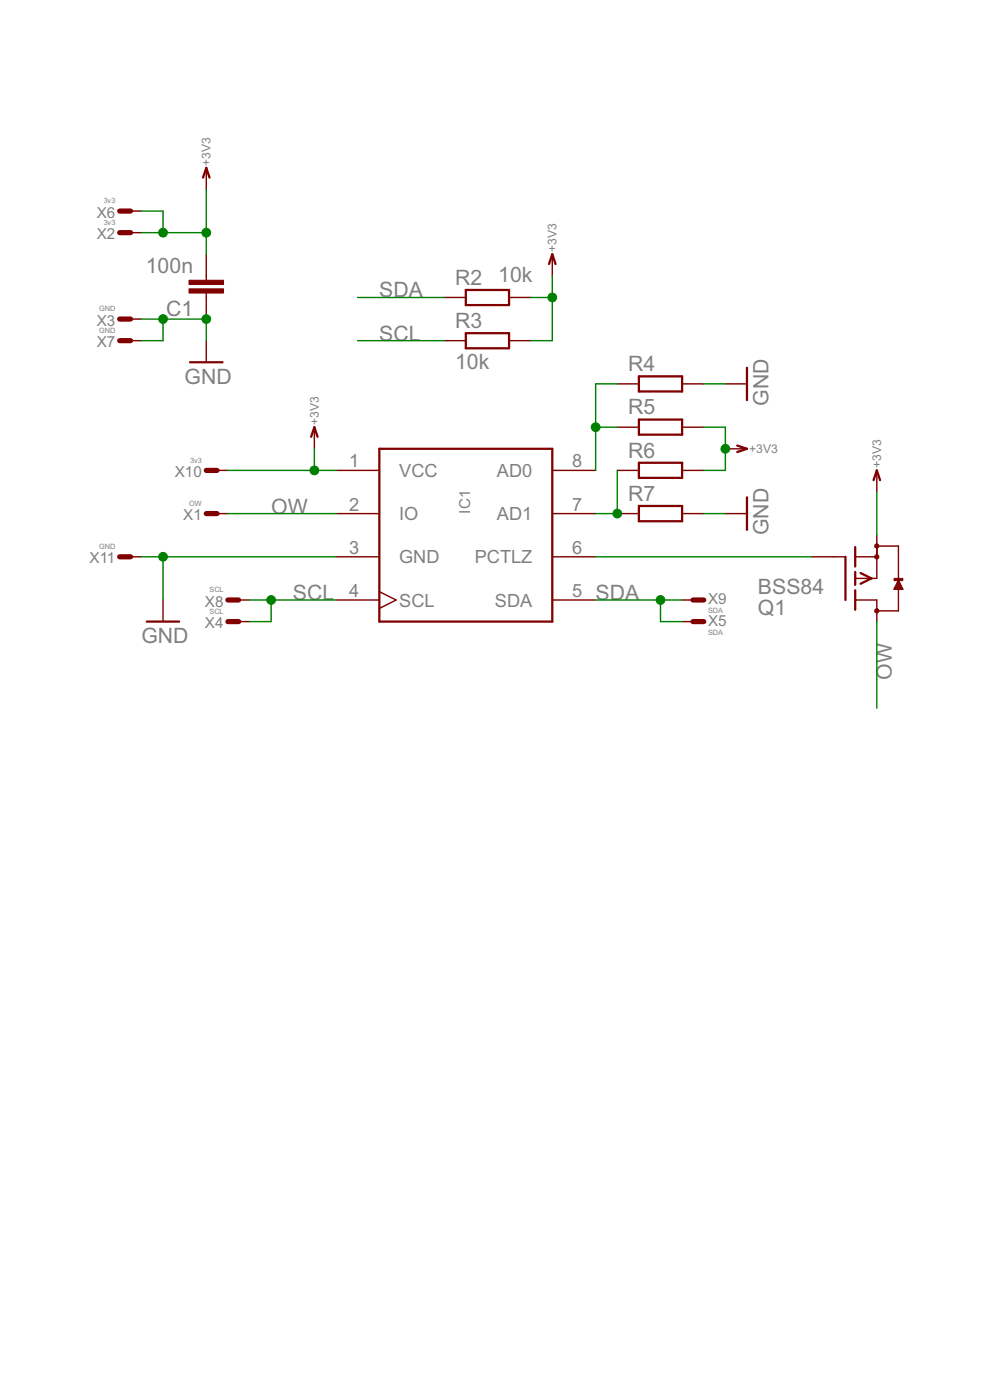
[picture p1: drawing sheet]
<svg xmlns="http://www.w3.org/2000/svg" width="148mm" height="210mm" viewBox="0 0 148 210" stroke-linecap="round" stroke-linejoin="round" font-family="sans-serif">
<g fill="none" stroke="#800000" stroke-width=".21">
<path d="M17.9 34.9h3.3M17.9 31.6h3.3M30.9 25.2v3.2M30.9 38.1v3.9M82.7 38.1v3.3M17.9 51.1h3.3M17.9 47.8h3.3M30.9 44v3.8M30.9 51.1v3.2M66.5 44.6h3.3M66.5 51.1h3.3M76.3 44.6h3.2"/>
<path d="M76.3 51.1h3.2M92.5 57.6h3.2M102.2 57.6h3.2M108.7 57.6h3.2M30.9 70.5h3.2M30.9 77h3.2M47.1 64.1v3.2M50.3 70.5h6.5M50.3 77h6.5M82.7 70.5h6.5M82.7 77h6.5M92.5 70.5h3.2"/>
<path d="M92.5 77h3.2M92.5 64.1h3.2M102.2 70.5h3.2M102.2 77h3.2M102.2 64.1h3.2M108.7 77h3.2M108.7 67.3h3.2M131.4 70.5v3.3M17.9 83.5h3.3M24.4 90v3.2M34.1 93.2h3.3M34.1 90h3.3"/>
<path d="M50.3 90h6.5M50.3 83.5h6.5M56.8 88.7l2.6 1.3-2.6 1.2M82.7 90h6.5M82.7 83.5h6.5M102.2 93.2h3.2M102.2 90h3.2M121.6 83.5h5M128.1 90h3.3v3.2M128.1 83.5h3.3M131.4 80.2v6.5h-3.3M131.4 81.9h3.2v9.7h-3.2"/>
<path d="M134 88.2h1.2M134.1 88.1h1M134.2 87.9h.8M134.3 87.7h.6M134.3 87.6h.6M134.4 87.4h.4M134.5 87.2h.2M134.6 87.1h.1M134.6 87l.7 1.3h-1.4z"/>
</g>
<g fill="#800000" stroke="#800000" stroke-width=".15">
<path d="M28.3 42h5.2v.7h-5.2z"/>
<path d="M28.3 43.3h5.2v.6h-5.2z"/>
<path d="M133.9 86.7h1.4v.4h-1.4z"/>
</g>
<g fill="none" stroke="#800000" stroke-width=".34">
<path d="M30.4 26.6l.5-1.4 .5 1.4M82.3 39.6l.4-1.5 .5 1.5M28.5 54.3h4.8M69.8 43.5h6.5v2.2h-6.5zM69.8 50h6.5v2.2h-6.5zM95.7 56.4h6.5v2.3h-6.5zM111.9 55.1v4.9M46.6 65.5l.5-1.4 .5 1.4M56.8 67.3h25.9v25.9h-25.9zM95.7 75.9h6.5v2.2h-6.5zM95.7 62.9h6.5v2.3h-6.5zM95.7 69.4h6.5v2.2h-6.5z"/>
<path d="M110.4 66.8l1.5 .5-1.5 .5M111.9 74.6v4.8M130.9 72l.5-1.5 .4 1.5M22 93.2h4.8M126.7 83.5v6.5M128.1 82v2.9M128.1 85.7v2M128.1 88.5v2.9M128.9 85.9l1.7 .8-1.7 .8"/>
</g>
<path d="M17.9 34.9h1.7M17.9 31.6h1.7M17.9 47.8h1.7M17.9 51.1h1.7M30.9 77h1.6M30.9 70.5h1.6M17.9 83.5h1.7M34.1 93.2h1.7M34.1 90h1.7M103.8 93.2h1.6M103.8 90h1.6" fill="none" stroke="#800000" stroke-width=".78"/>
<g fill="#800000" stroke="#800000" stroke-width=".15">
<circle cx="131.4" cy="91.6" r=".32"/>
<circle cx="131.4" cy="81.9" r=".32"/>
<circle cx="131.4" cy="83.5" r=".32"/>
</g>
<g fill="none" stroke="#008000" stroke-width=".21">
<path d="M21.2 31.6h3.2v3.3M21.2 34.9h9.7M30.9 28.4v9.7M21.2 47.8h9.7v3.3M24.4 47.8v3.3h-3.2M53.6 51.1h12.9M53.6 44.6h12.9M79.5 44.6h3.2M82.7 41.4v9.7h-3.2M92.5 57.6h-3.3v12.9M105.4 57.6h3.3M34.1 77h16.2"/>
<path d="M34.1 70.5h16.2M47.1 67.3v3.2M89.2 64.1h3.3M92.5 70.5v6.5h-3.3M105.4 77h3.3M105.4 64.1h3.3v6.4h-3.3M131.4 73.8v6.4M21.2 83.5h29.1M24.4 83.5v6.5M37.4 90h12.9M40.6 90v3.2h-3.2M89.2 83.5h32.4"/>
<path d="M89.2 90h13M99 90v3.2h3.2M131.4 93.2v13"/>
</g>
<g fill="#008000" stroke="#008000" stroke-width=".15">
<circle cx="30.9" cy="47.8" r=".66"/>
<circle cx="24.4" cy="47.8" r=".66"/>
<circle cx="24.4" cy="83.5" r=".66"/>
<circle cx="30.9" cy="34.9" r=".66"/>
<circle cx="24.4" cy="34.9" r=".66"/>
<circle cx="82.7" cy="44.6" r=".66"/>
<circle cx="47.1" cy="70.5" r=".66"/>
<circle cx="108.7" cy="67.3" r=".66"/>
<circle cx="99" cy="90" r=".66"/>
<circle cx="40.6" cy="90" r=".66"/>
<circle cx="92.5" cy="77" r=".66"/>
<circle cx="89.2" cy="64.1" r=".66"/>
</g>
<g font-size="3.6" fill="#808080">
<text x="21.8" y="40.9">100n</text>
<text x="24.9" y="47.4">C1</text>
<text x="56.8" y="44.6">SDA</text>
<text x="68.2" y="42.7">R2</text>
<text x="74.6" y="42.3">10k</text>
<text x="56.8" y="51.1">SCL</text>
<text x="68.2" y="49.2">R3</text>
<text x="27.7" y="57.6">GND</text>
<text x="68.2" y="55.3">10k</text>
<text x="94.1" y="55.6">R4</text>
<text x="94.1" y="62.1">R5</text>
<text x="115.2" y="60.8" transform="rotate(-90 115.2 60.8)">GND</text>
<text x="94.1" y="68.6">R6</text>
<text x="40.6" y="77">OW</text>
<text x="94.1" y="75.1">R7</text>
<text x="115.2" y="80.2" transform="rotate(-90 115.2 80.2)">GND</text>
<text x="43.9" y="90">SCL</text>
<text x="89.2" y="90">SDA</text>
<text x="113.5" y="89">BSS84</text>
<text x="113.5" y="92.2">Q1</text>
<text x="21.2" y="96.4">GND</text>
<text x="133.6" y="101.9" transform="rotate(-90 133.6 101.9)">OW</text>
</g>
<g font-size="3" fill="#808080">
<text x="52.3" y="70.1">1</text>
<text x="59.8" y="71.5">VCC</text>
<text x="74.5" y="71.5">AD0</text>
<text x="85.7" y="70.1">8</text>
<text x="52.3" y="76.5">2</text>
<text x="59.8" y="78">IO</text>
<text x="74.5" y="78">AD1</text>
<text x="85.7" y="76.5">7</text>
<text x="52.3" y="83">3</text>
<text x="85.7" y="83">6</text>
<text x="52.3" y="89.5">4</text>
<text x="59.8" y="84.5">GND</text>
<text x="71.1" y="84.5">PCTLZ</text>
<text x="85.7" y="89.5">5</text>
<text x="59.8" y="90.9">SCL</text>
<text x="74.2" y="90.9">SDA</text>
</g>
<g font-size="2.5" fill="#808080">
<text x="14.5" y="35.9">X2</text>
<text x="14.5" y="32.6">X6</text>
<text x="14.5" y="48.8">X3</text>
<text x="14.5" y="52.1">X7</text>
<text x="26.2" y="71.5">X10</text>
<text x="27.5" y="78">X1</text>
<text x="70.4" y="77" transform="rotate(-90 70.4 77)">IC1</text>
<text x="13.4" y="84.5">X11</text>
<text x="30.7" y="94.2">X4</text>
<text x="30.7" y="90.9">X8</text>
<text x="106.1" y="93.9">X5</text>
<text x="106.1" y="90.6">X9</text>
</g>
<g font-size="2" fill="#808080">
<text x="31.5" y="24.8" transform="rotate(-90 31.5 24.8)">+3V3</text>
<text x="83.4" y="37.8" transform="rotate(-90 83.4 37.8)">+3V3</text>
<text x="47.7" y="63.7" transform="rotate(-90 47.7 63.7)">+3V3</text>
<text x="112.2" y="67.9">+3V3</text>
<text x="132" y="70.2" transform="rotate(-90 132 70.2)">+3V3</text>
</g>
<g font-size="1.2" fill="#808080">
<text x="15.5" y="33.7">3v3</text>
<text x="15.5" y="30.5">3v3</text>
<text x="14.9" y="46.7">GND</text>
<text x="14.9" y="49.9">GND</text>
<text x="28.5" y="69.4">3v3</text>
<text x="28.3" y="75.8">OW</text>
<text x="14.9" y="82.3">GND</text>
<text x="31.4" y="88.8">SCL</text>
<text x="31.4" y="92">SCL</text>
<text x="106.1" y="95.1">SDA</text>
<text x="106.1" y="91.9">SDA</text>
</g>
</svg>
